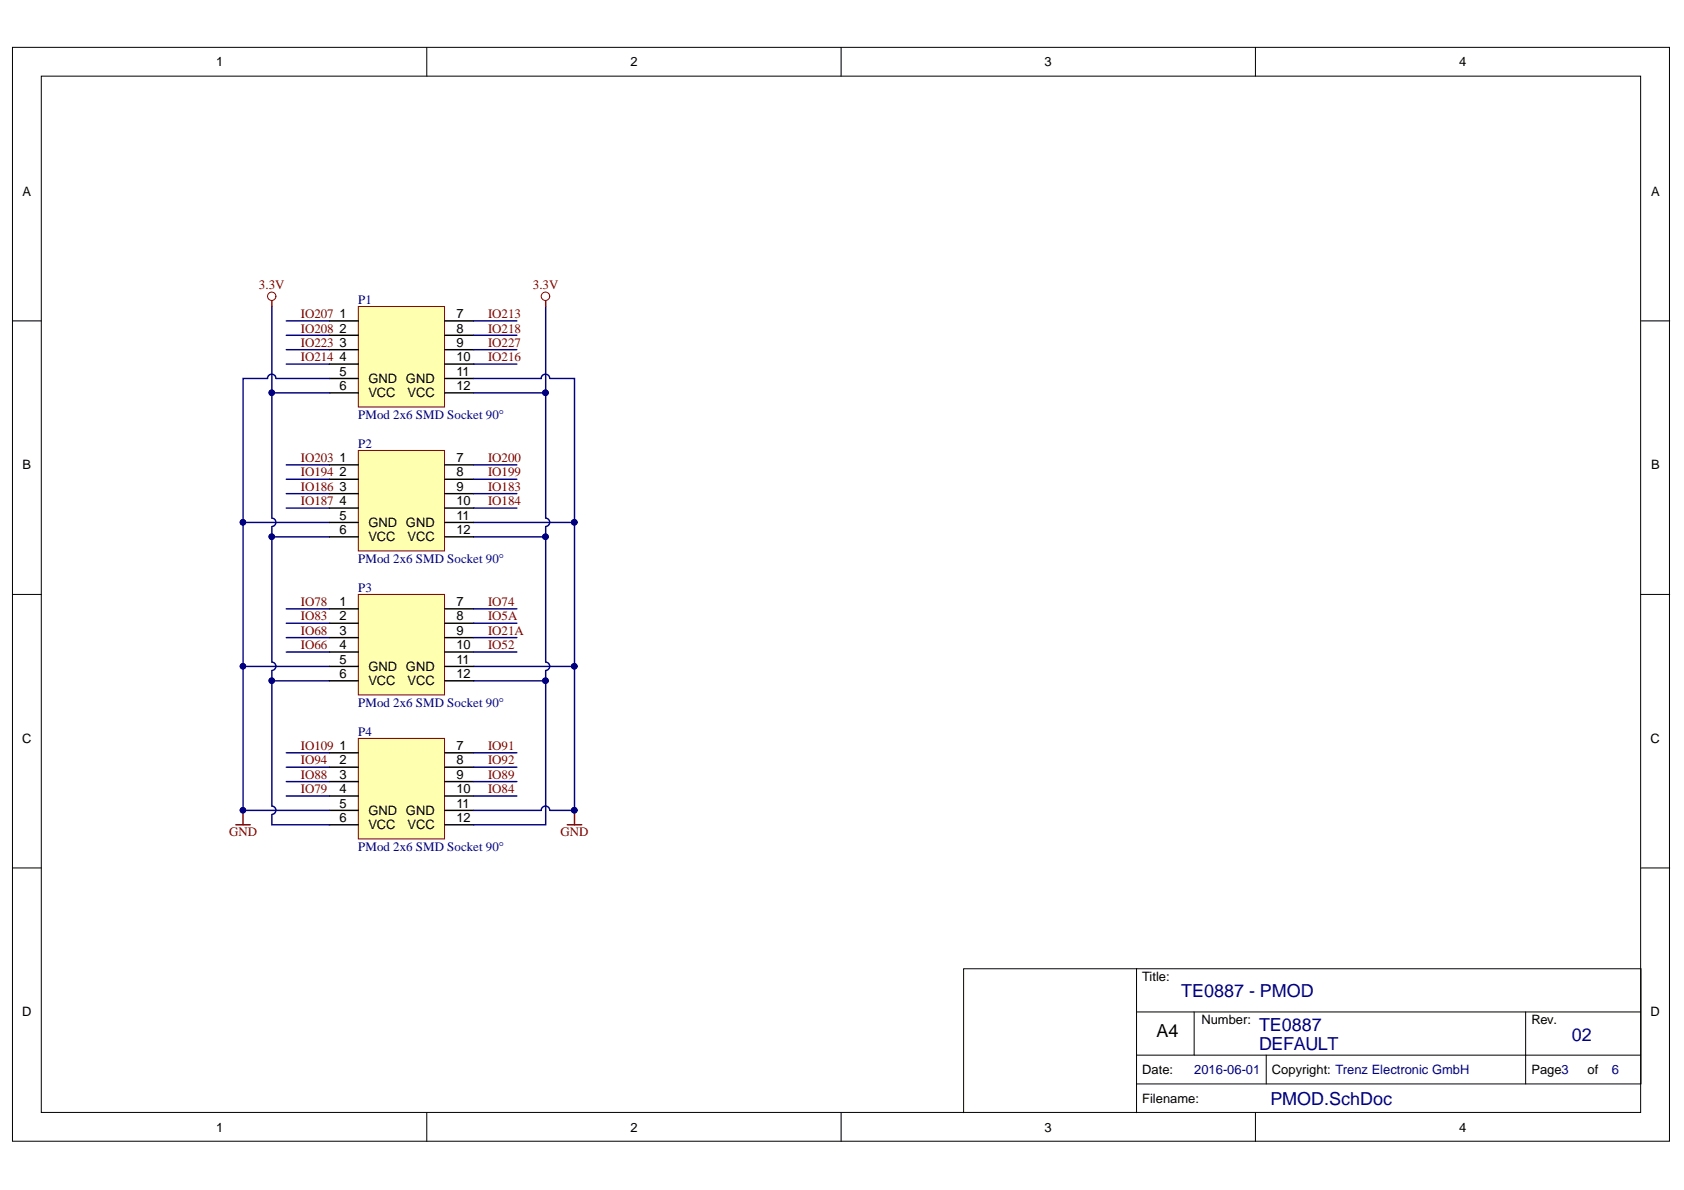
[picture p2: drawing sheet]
<svg xmlns="http://www.w3.org/2000/svg" width="297mm" height="210mm" viewBox="0 0 297 210" stroke-linecap="round" stroke-linejoin="round" font-family="sans-serif">
<g fill="#fff" stroke="#000" stroke-width=".18">
<path d="M2.2 8.4h292.3v192.9h-292.3z"/>
<path d="M7.3 13.4h282.1v182.8h-282.1z"/>
</g>
<g fill="none" stroke="#000" stroke-width=".18">
<path d="M75.3 8.4v5M148.4 8.4v5M221.4 8.4v5M2.2 56.6h5.1M289.4 56.6h5.1M2.2 104.9h5.1M289.4 104.9h5.1M2.2 153.1h5.1M289.4 153.1h5.1M200.5 170.9h88.9v20.3h-88.9zM200.5 170.9h-30.5v25.4M200.5 178.5h88.9"/>
<path d="M210.6 178.5v7.6h-10.1M269.1 178.5v12.7M75.3 196.3v5.1M148.4 196.3v5.1M200.5 191.2v5.1M210.6 186.1h78.8M221.4 196.3v5.1M223.4 186.1v5.1"/>
</g>
<g fill="none" stroke="#000080" stroke-width=".25">
<path d="M48 54.1v15.2M50.5 56.6h7.6M50.5 59.1h7.6M96.3 54.1v15.2M50.5 61.7h7.6M50.5 64.2h7.6M42.9 92.2h15.2M48 94.7h10.1M50.5 82h7.6M50.5 84.5h7.6M50.5 87.1h7.6M50.5 89.6h7.6"/>
<path d="M83.5 92.2h17.8M83.5 94.7h12.8M42.9 117.5h15.2M50.5 107.4h7.6M50.5 109.9h7.6M50.5 112.5h7.6M50.5 115h7.6M83.5 117.5h17.8M48 120.1h10.1M50.5 132.8h7.6M50.5 135.3h7.6M50.5 137.9h7.6"/>
<path d="M83.5 120.1h12.8M50.5 140.4h7.6"/>
</g>
<g fill="#000080" stroke="#000080" stroke-width=".18">
<circle cx="42.8" cy="117.5" r=".48"/>
<circle cx="42.8" cy="92.1" r=".48"/>
<circle cx="101.3" cy="117.5" r=".49"/>
<circle cx="101.3" cy="92.1" r=".49"/>
<circle cx="96.2" cy="94.7" r=".49"/>
<circle cx="96.2" cy="120.1" r=".49"/>
<circle cx="47.9" cy="94.7" r=".48"/>
<circle cx="47.9" cy="120.1" r=".48"/>
<circle cx="47.9" cy="69.3" r=".48"/>
<circle cx="96.2" cy="69.3" r=".49"/>
<circle cx="101.3" cy="142.9" r=".49"/>
<circle cx="42.8" cy="142.9" r=".48"/>
</g>
<g fill="none" stroke="#800000" stroke-width=".18">
<circle cx="47.9" cy="52.3" r=".74"/>
<circle cx="96.2" cy="52.3" r=".74"/>
</g>
<path d="M48 53v1.1M96.3 53v1.1M41.6 145.5h2.5M42.9 142.9v2.6M100.1 145.5h2.5M101.3 142.9v2.6" fill="none" stroke="#800000" stroke-width=".25"/>
<path d="M63.2 54.1h15.2v17.7h-15.2z" fill="#ffffb0" stroke="#800000" stroke-width=".18"/>
<path d="M58.1 56.6h5.1M58.1 59.1h5.1M78.5 56.6h5M78.5 59.1h5M58.1 61.7h5.1M58.1 64.2h5.1M58.1 66.8h5.1M58.1 69.3h5.1M78.5 61.7h5M78.5 64.2h5M78.5 66.8h5M78.5 69.3h5" fill="none" stroke="#000" stroke-width=".25"/>
<path d="M63.2 79.5h15.2v17.7h-15.2z" fill="#ffffb0" stroke="#800000" stroke-width=".18"/>
<path d="M58.1 82h5.1M58.1 84.5h5.1M58.1 87.1h5.1M58.1 89.6h5.1M58.1 92.2h5.1M58.1 94.7h5.1M78.5 82h5M78.5 84.5h5M78.5 87.1h5M78.5 89.6h5M78.5 92.2h5M78.5 94.7h5" fill="none" stroke="#000" stroke-width=".25"/>
<path d="M63.2 104.9h15.2v17.7h-15.2z" fill="#ffffb0" stroke="#800000" stroke-width=".18"/>
<path d="M58.1 107.4h5.1M58.1 109.9h5.1M58.1 112.5h5.1M58.1 115h5.1M58.1 117.5h5.1M78.5 107.4h5M78.5 109.9h5M78.5 112.5h5M78.5 115h5M78.5 117.5h5M58.1 120.1h5.1M78.5 120.1h5" fill="none" stroke="#000" stroke-width=".25"/>
<path d="M63.2 130.2h15.2v17.8h-15.2z" fill="#ffffb0" stroke="#800000" stroke-width=".18"/>
<path d="M58.1 132.8h5.1M58.1 135.3h5.1M58.1 137.9h5.1M78.5 132.8h5M78.5 135.3h5M78.5 137.9h5M58.1 140.4h5.1M58.1 142.9h5.1M58.1 145.5h5.1M78.5 140.4h5M78.5 142.9h5M78.5 145.5h5" fill="none" stroke="#000" stroke-width=".25"/>
<g fill="none" stroke="#000080" stroke-width=".25">
<path d="M83.5 56.6h7.7M83.5 59.1h7.7M48.7 66.8a.74 .74 0 0 0-.8-.8 .74 .74 0 0 0-.7 .8h-4.3v76.1h15.2M48.7 66.8h9.4M58.1 69.3h-10.1v22.1a.74 .74 0 0 1 .7 .7 .74 .74 0 0 1-.7 .8M83.5 69.3h12.8v22.1a.74 .74 0 0 1 .7 .7 .74 .74 0 0 1-.8 .8M83.5 61.7h7.7M83.5 64.2h7.7M97 66.8a.75 .75 0 0 0-.8-.8 .75 .75 0 0 0-.7 .8h-12M97 66.8h4.3v76.1h-4.3M48 92.9v23.9a.74 .74 0 0 1 .7 .7 .74 .74 0 0 1-.7 .8M83.5 82h7.7"/>
<path d="M83.5 84.5h7.7M83.5 87.1h7.7M83.5 89.6h7.7M96.3 92.9v23.9a.74 .74 0 0 1 .7 .7 .74 .74 0 0 1-.8 .8M48 118.3v23.9a.74 .74 0 0 1 .7 .7 .74 .74 0 0 1-.7 .8M83.5 107.4h7.7M83.5 109.9h7.7M83.5 112.5h7.7M83.5 115h7.7M96.3 118.3v27.2h-12.8M83.5 132.8h7.7M83.5 135.3h7.7"/>
<path d="M83.5 137.9h7.7M48 143.7v1.8h10.1M83.5 140.4h7.7M97 142.9a.75 .75 0 0 0-.8-.7 .75 .75 0 0 0-.7 .7h-12"/>
</g>
<g fill="#000080" stroke="#000080" stroke-width=".18">
<circle cx="42.8" cy="92.1" r=".48"/>
<circle cx="42.8" cy="117.5" r=".48"/>
<circle cx="42.8" cy="142.9" r=".48"/>
<circle cx="47.9" cy="69.3" r=".48"/>
<circle cx="47.9" cy="94.7" r=".48"/>
<circle cx="47.9" cy="120.1" r=".48"/>
<circle cx="96.2" cy="120.1" r=".49"/>
<circle cx="96.2" cy="94.7" r=".49"/>
<circle cx="96.2" cy="69.3" r=".49"/>
<circle cx="101.3" cy="92.1" r=".49"/>
<circle cx="101.3" cy="117.5" r=".49"/>
<circle cx="101.3" cy="142.9" r=".49"/>
</g>
<g font-size="3.2" fill="#000080">
<text x="208.4" y="175.8">TE0887 - PMOD</text>
<text x="222.1" y="185.2">DEFAULT</text>
<text x="222.1" y="181.9">TE0887</text>
<text x="277.2" y="183.6">02</text>
<text x="224.1" y="194.8">PMOD.SchDoc</text>
</g>
<text font-size="3.2" x="204" y="182.9">A4</text>
<g font-size="2.3">
<text x="38.1" y="11.7">1</text>
<text x="111.2" y="11.7">2</text>
<text x="184.3" y="11.7">3</text>
<text x="257.4" y="11.7">4</text>
<text x="4" y="34.5">A</text>
<text x="291.2" y="34.5">A</text>
<text x="59.9" y="56.1">1</text>
<text x="59.9" y="58.7">2</text>
<text x="80.5" y="56.1">7</text>
<text x="80.5" y="58.7">8</text>
<text x="59.9" y="61.2">3</text>
<text x="59.9" y="63.7">4</text>
<text x="80.5" y="61.2">9</text>
<text x="80.5" y="63.7">10</text>
<text x="59.9" y="66.3">5</text>
<text x="59.9" y="68.8">6</text>
<text x="65" y="67.6">GND GND</text>
<text x="65" y="70.1">VCC</text>
<text x="71.9" y="70.1">VCC</text>
<text x="80.5" y="66.3">11</text>
<text x="80.5" y="68.8">12</text>
<text x="4" y="82.8">B</text>
<text x="59.9" y="81.5">1</text>
<text x="80.5" y="81.5">7</text>
<text x="291.2" y="82.8">B</text>
<text x="59.9" y="84">2</text>
<text x="59.9" y="86.6">3</text>
<text x="59.9" y="89.1">4</text>
<text x="80.5" y="84">8</text>
<text x="80.5" y="86.6">9</text>
<text x="80.5" y="89.1">10</text>
<text x="59.9" y="91.7">5</text>
<text x="59.9" y="94.2">6</text>
<text x="65" y="92.9">GND GND</text>
<text x="65" y="95.5">VCC</text>
<text x="71.9" y="95.5">VCC</text>
<text x="80.5" y="91.7">11</text>
<text x="80.5" y="94.2">12</text>
<text x="59.9" y="106.9">1</text>
<text x="80.5" y="106.9">7</text>
<text x="59.9" y="109.4">2</text>
<text x="59.9" y="112">3</text>
<text x="80.5" y="109.4">8</text>
<text x="80.5" y="112">9</text>
<text x="59.9" y="114.5">4</text>
<text x="59.9" y="117.1">5</text>
<text x="59.9" y="119.6">6</text>
<text x="65" y="118.3">GND GND</text>
<text x="80.5" y="114.5">10</text>
<text x="80.5" y="117.1">11</text>
<text x="80.5" y="119.6">12</text>
<text x="65" y="120.9">VCC</text>
<text x="71.9" y="120.9">VCC</text>
<text x="3.9" y="131">C</text>
<text x="291.1" y="131">C</text>
<text x="59.9" y="132.3">1</text>
<text x="59.9" y="134.8">2</text>
<text x="59.9" y="137.4">3</text>
<text x="80.5" y="132.3">7</text>
<text x="80.5" y="134.8">8</text>
<text x="80.5" y="137.4">9</text>
<text x="59.9" y="139.9">4</text>
<text x="59.9" y="142.4">5</text>
<text x="65" y="143.7">GND GND</text>
<text x="80.5" y="139.9">10</text>
<text x="80.5" y="142.4">11</text>
<text x="59.9" y="145">6</text>
<text x="65" y="146.3">VCC</text>
<text x="71.9" y="146.3">VCC</text>
<text x="80.5" y="145">12</text>
<text x="201.5" y="173">Title:</text>
<text x="3.9" y="179.3">D</text>
<text x="291.1" y="179.3">D</text>
<text x="211.9" y="180.6">Number:</text>
<text x="270.1" y="180.6">Rev.</text>
<text x="201.5" y="189.4">Date:</text>
<text x="224.4" y="189.4">Copyright: Trenz Electronic GmbH</text>
<text x="270.1" y="189.4">Page3</text>
<text x="280" y="189.4">of</text>
<text x="201.5" y="194.5">Filename:</text>
<text x="38.1" y="199.6">1</text>
<text x="111.2" y="199.6">2</text>
<text x="184.3" y="199.6">3</text>
<text x="257.4" y="199.6">4</text>
</g>
<g font-size="2.3" fill="#800000">
<text x="45.7" y="51">3.3V</text>
<text x="94" y="51">3.3V</text>
<text x="53" y="58.7">IO208</text>
<text x="53" y="56.1">IO207</text>
<text x="86.1" y="56.1">IO213</text>
<text x="86.1" y="58.7">IO218</text>
<text x="53" y="63.7">IO214</text>
<text x="53" y="61.2">IO223</text>
<text x="86.1" y="61.2">IO227</text>
<text x="86.1" y="63.7">IO216</text>
<text x="53" y="81.5">IO203</text>
<text x="86.1" y="81.5">IO200</text>
<text x="53" y="84">IO194</text>
<text x="53" y="86.6">IO186</text>
<text x="53" y="89.1">IO187</text>
<text x="86.1" y="84">IO199</text>
<text x="86.1" y="86.6">IO183</text>
<text x="86.1" y="89.1">IO184</text>
<text x="53" y="106.9">IO78</text>
<text x="86.1" y="106.9">IO74</text>
<text x="53" y="109.4">IO83</text>
<text x="53" y="112">IO68</text>
<text x="86.1" y="109.4">IO5A</text>
<text x="86.1" y="112">IO21A</text>
<text x="53" y="114.5">IO66</text>
<text x="86.1" y="114.5">IO52</text>
<text x="53" y="132.3">IO109</text>
<text x="53" y="134.8">IO94</text>
<text x="53" y="137.4">IO88</text>
<text x="86.1" y="132.3">IO91</text>
<text x="86.1" y="134.8">IO92</text>
<text x="86.1" y="137.4">IO89</text>
<text x="53" y="139.9">IO79</text>
<text x="86.1" y="139.9">IO84</text>
<text x="40.4" y="147.5">GND</text>
<text x="98.9" y="147.5">GND</text>
</g>
<g font-size="2.3" fill="#000080">
<text x="63.2" y="53.6">P1</text>
<text x="63.2" y="73.9">PMod 2x6 SMD Socket 90°</text>
<text x="63.2" y="79">P2</text>
<text x="63.2" y="99.3">PMod 2x6 SMD Socket 90°</text>
<text x="63.2" y="104.4">P3</text>
<text x="63.2" y="124.7">PMod 2x6 SMD Socket 90°</text>
<text x="63.2" y="129.8">P4</text>
<text x="63.2" y="150.1">PMod 2x6 SMD Socket 90°</text>
<text x="210.7" y="189.4">2016-06-01</text>
<text x="284.3" y="189.4">6</text>
</g>
</svg>
